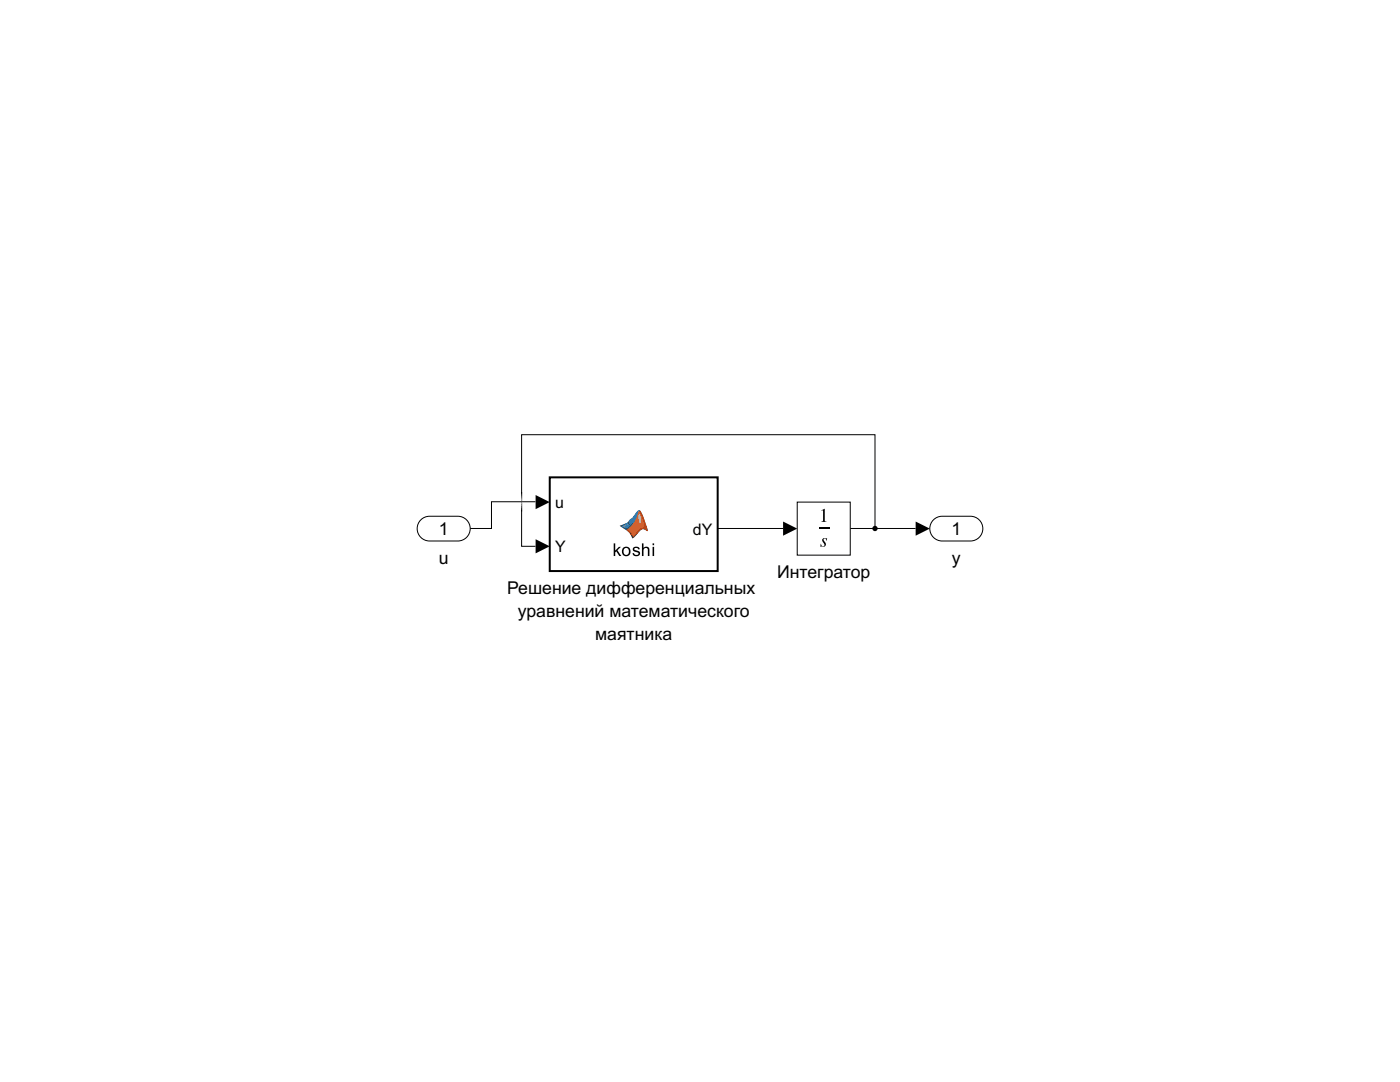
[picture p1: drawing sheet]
<svg xmlns="http://www.w3.org/2000/svg" width="279mm" height="216mm" viewBox="0 0 279 216" stroke-linecap="round" stroke-linejoin="round" font-family="sans-serif">
<path d="M186.1 103.9a2.46 2.46 0 0 1 1.9-.9h5.7a2.47 2.47 0 0 1 2.4 2.5 2.47 2.47 0 0 1-2.4 2.4h-5.7a2.47 2.47 0 0 1-2.2-1.4 2.47 2.47 0 0 1 .3-2.6z" fill="none" stroke="#000" stroke-width=".2"/>
<path d="M84.2 103.6l1-.5 .5-.1h5.7a2.47 2.47 0 0 1 2.4 2.5 2.47 2.47 0 0 1-2.4 2.5h-5.7a2.47 2.47 0 0 1-2.3-1.7 2.47 2.47 0 0 1 .8-2.7z" fill="#fff"/>
<path d="M83.8 103.9a2.46 2.46 0 0 1 1.9-.9h5.7a2.47 2.47 0 0 1 2.4 2.5 2.47 2.47 0 0 1-2.4 2.4h-5.7a2.47 2.47 0 0 1-2.2-1.4 2.47 2.47 0 0 1 .3-2.6z" fill="none" stroke="#000" stroke-width=".2"/>
<path d="M109.7 95.2h33.5v18.7h-33.5z" fill="#fff"/>
<path d="M123.8 105l1.5-.7 .5-.7 .5-.3 1.1-1.4a1.1 1.1 0 0 1 .9 1l.9 3a1.08 1.08 0 0 0-1.8 .3l-1.2 1.1a4.1 4.1 0 0 0-2.4-2.3z" fill="#000"/>
<path d="M127.4 102.6l.2-.1a1.81 1.81 0 0 1 .2 2l-.4-.6z" fill="#f5ae81"/>
<g fill="#000">
<path d="M127.5 102l.3-.1a15.1 15.1 0 0 1 1.5 4h-.2a.89 .89 0 0 0-1.5 .1l-.4 .5a1.74 1.74 0 0 1-1 .9 2.56 2.56 0 0 0-1.3-1.6l.2-.2 .5 .3 .7 1.2 .4-.3a2.34 2.34 0 0 1 1.9-1.4l.3 .2-.3-1a6.5 6.5 0 0 0-1.1-2.6z"/>
<path d="M122.5 108.4h.3v1.5l.7-.8h.4l-.7 .7 .8 1.1h-.4l-.6-.9-.2 .2v.7h-.3zM124.4 109.3a.92 .92 0 0 1 1.3 .2 .92 .92 0 0 1-.2 1.2 .92 .92 0 0 1-1.3-.1l-.1-.9zM124.6 109.5a.68 .68 0 0 0-.1 .8 .68 .68 0 0 0 .8 .4 .66 .66 0 0 0 .2-1 .66 .66 0 0 0-.9-.2zM126.4 109.3a.8 .8 0 0 1 1.3 .3h-.3a.36 .36 0 0 0-.4-.3 .36 .36 0 0 0-.3 .4l.1 .1a.79 .79 0 0 1 .9 .8 .81 .81 0 0 1-.8 .4 .81 .81 0 0 1-.7-.6h.3a.41 .41 0 0 0 .5 .4 .41 .41 0 0 0 .3-.5l-.1-.1a.81 .81 0 0 1-.9-.7zM128.1 108.4h.3v.9a.66 .66 0 0 1 .8-.2 .66 .66 0 0 1 .4 .7v1.1h-.3v-1.1a.45 .45 0 0 0-.5-.4 .45 .45 0 0 0-.4 .5v1h-.3zM130.2 108.4h.3v.4h-.3zM130.2 109.1h.3v1.8h-.3z"/>
<path d="M123.6 104.9l1.3 .9a8.2 8.2 0 0 0 2.6-3.8h.3l-.2-.2a1.39 1.39 0 0 0-1 .9l-.3 .5a5.5 5.5 0 0 1-2.5 1.7zM124.2 105l1.1-.5 .4 .3-.8 .7zM125.9 103.8l.9-.9-.9 1.8-.4-.3z"/>
</g>
<path d="M109.7 95.2h33.5v18.7h-33.5z" fill="none" stroke="#000" stroke-width=".4"/>
<path d="M159.1 100.2h10.6v10.6h-10.6z" fill="#fff"/>
<path d="M163.4 105.4h2.1" fill="none" stroke="#000" stroke-width=".35"/>
<path d="M106.9 107.6l2.8 1.4-2.8 1.4zM106.9 98.8l2.8 1.4-2.8 1.4zM156.3 104.1l2.8 1.4-2.8 1.4zM163.9 101.9l.7-.4v2.3l.4 .3h-1.1l.4-.3v-1.8l-.2-.2zM164.1 107.6l.2-.2h.8l-.1 .5-.4-.4-.2 .2v.2a.62 .62 0 0 1 .4 .8 .62 .62 0 0 1-.7 .4h-.4l.1-.6 .3 .5h.3l.1-.3-.4-.8zM182.7 104.1l2.9 1.4-2.9 1.4z" fill="#000"/>
<path d="M104.1 99.9v-13.2h70.5v18.8M104.1 98.2v.3M104.1 100.3v8.7h2.8M104.1 101.7v.4M106.9 100.1h-8.8v5.4h-4.2M143.2 105.5h13.1M159.1 100.2h10.6v10.6h-10.6zM169.7 105.5h13" fill="none" stroke="#000" stroke-width=".2"/>
<path d="M104.1 98.5v.4M104.1 101.4v.3" fill="none" stroke="#2e2e2e" stroke-width=".2"/>
<path d="M104.1 98.9v.3M104.1 101v.4" fill="none" stroke="#5d5d5d" stroke-width=".2"/>
<path d="M104.1 99.2v.4M104.1 100.6v.4" fill="none" stroke="#8b8b8b" stroke-width=".2"/>
<path d="M104.1 99.6v.3M104.1 100.3v.3" fill="none" stroke="#b9b9b9" stroke-width=".2"/>
<circle cx="174.6" cy="105.5" r=".53" fill="#000"/>
<g font-size="3.5">
<text x="87.6" y="106.7">1</text>
<text x="189.9" y="106.7">1</text>
<text x="87.6" y="112.5">u</text>
<text x="190" y="112.5">y</text>
<text x="101.2" y="118.5">Решение дифференциальных</text>
<text x="155.1" y="115.4">Интегратор</text>
<text x="103.3" y="123.1">уравнений математического</text>
<text x="118.8" y="127.7">маятника</text>
</g>
<g font-size="3.2">
<text x="110.8" y="101.4">u</text>
<text x="138.3" y="106.7">dY</text>
<text x="110.8" y="110.2">Y</text>
</g>
</svg>
